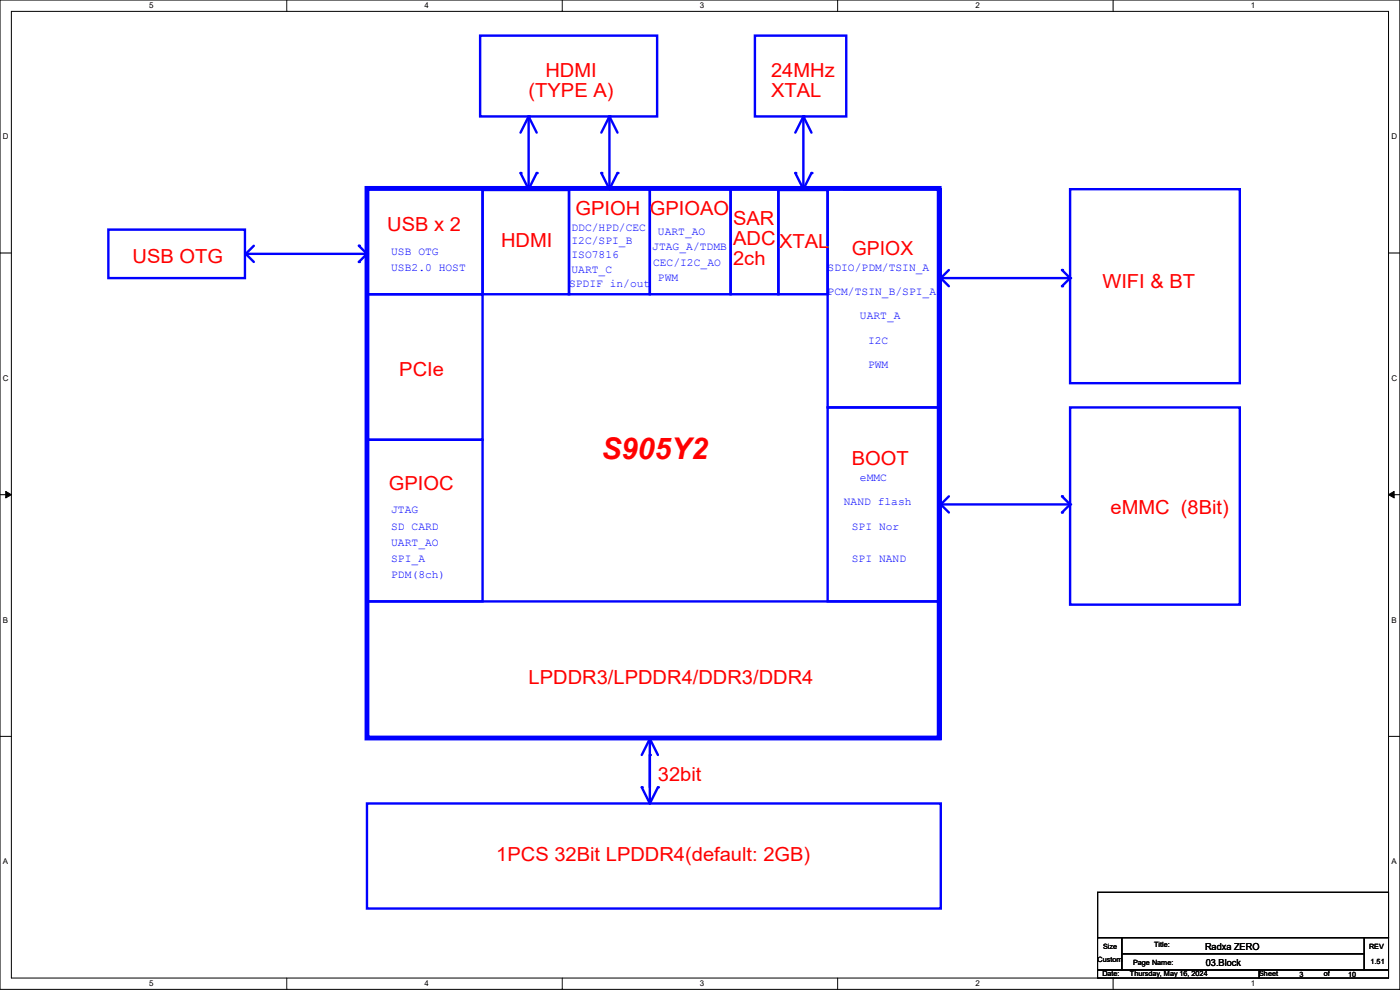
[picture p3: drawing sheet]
<svg xmlns="http://www.w3.org/2000/svg" width="594mm" height="420mm" viewBox="0 0 594 420" stroke-linecap="round" stroke-linejoin="round" font-family="sans-serif">
<path d="M0 0h593.9v419.7h-593.9zM4.8 4.8h584.3v410.1h-584.3z" fill="none" stroke="#000" stroke-width=".42"/>
<g fill="#fff">
<path d="M63.2 .5h1.9v3.8h-1.9z"/>
<path d="M63.2 415.5h1.9v3.7h-1.9z"/>
</g>
<path d="M121.7 0v4.8M121.7 414.9v4.8" fill="none" stroke="#000" stroke-width=".42"/>
<g fill="#fff">
<path d="M180.1 .5h1.9v3.8h-1.9z"/>
<path d="M180.1 415.5h1.9v3.7h-1.9z"/>
</g>
<path d="M238.5 0v4.8M238.5 414.9v4.8" fill="none" stroke="#000" stroke-width=".42"/>
<g fill="#fff">
<path d="M297 .5h1.9v3.8h-1.9z"/>
<path d="M297 415.5h1.9v3.7h-1.9z"/>
</g>
<path d="M355.4 0v4.8M355.4 414.9v4.8" fill="none" stroke="#000" stroke-width=".42"/>
<g fill="#fff">
<path d="M413.8 .5h1.9v3.8h-1.9z"/>
<path d="M413.8 415.5h1.9v3.7h-1.9z"/>
</g>
<path d="M472.3 0v4.8M472.3 414.9v4.8" fill="none" stroke="#000" stroke-width=".42"/>
<g fill="#fff">
<path d="M530.7 .5h1.9v3.8h-1.9z"/>
<path d="M530.7 415.5h1.9v3.7h-1.9z"/>
<path d="M1.2 56.1h2.5v3.7h-2.5z"/>
<path d="M590.3 56.1h2.5v3.7h-2.5z"/>
<path d="M1.2 158.6h2.5v3.7h-2.5z"/>
<path d="M590.3 158.6h2.5v3.7h-2.5z"/>
</g>
<path d="M0 107.3h4.8M589.1 107.3h4.8" fill="none" stroke="#000" stroke-width=".42"/>
<g fill="#fff">
<path d="M1.2 261.1h2.3v3.8h-2.3z"/>
<path d="M590.3 261.1h2.3v3.8h-2.3z"/>
</g>
<path d="M0 209.9h4.8M589.1 209.9h4.8" fill="none" stroke="#000" stroke-width=".42"/>
<path d="M2.4 208.5l2.4 1.4-2.4 1.3zM589.1 209.9l2.4-1.4v2.7z" fill="#000" stroke="#000" stroke-width=".42"/>
<g fill="#fff">
<path d="M1.2 363.6h2.3v3.8h-2.3z"/>
<path d="M590.3 363.6h2.3v3.8h-2.3z"/>
</g>
<path d="M0 312.4h4.8M589.1 312.4h4.8" fill="none" stroke="#000" stroke-width=".42"/>
<path d="M330.2 80.6h21v44.2h-21zM155.7 186.6h49v68.5h-49zM155.7 255.1h243.5v58.3h-243.5zM275.7 313.4l-3.4 6.9" fill="none" stroke="#00f" stroke-width="1"/>
<circle cx="275.7" cy="313.4" r=".51" fill="#00f"/>
<path d="M275.7 313.4l3.4 6.9" fill="none" stroke="#00f" stroke-width="1"/>
<circle cx="275.7" cy="313.4" r=".51" fill="#00f"/>
<path d="M279.1 334l-3.4 6.9" fill="none" stroke="#00f" stroke-width="1"/>
<circle cx="279.1" cy="334" r=".51" fill="#00f"/>
<path d="M272.3 334l3.4 6.9" fill="none" stroke="#00f" stroke-width="1"/>
<circle cx="272.3" cy="334" r=".51" fill="#00f"/>
<path d="M275.7 320.3v20.6" fill="none" stroke="#00f" stroke-width="1"/>
<circle cx="275.7" cy="320.3" r=".51" fill="#00f"/>
<path d="M358 80.3h6.9" fill="none" stroke="#00f" stroke-width="1"/>
<circle cx="358" cy="80.3" r=".51" fill="#00f"/>
<path d="M155.7 79.9h242.8v233.2h-242.8z" fill="none" stroke="#00f" stroke-width="2.1"/>
<path d="M320.3 15.1h38.8v34.3h-38.8zM46 97.4h57.9v20.6h-57.9zM310 80.3h20.2v44.5h-20.2zM454 80.3h72v82.3h-72zM454 172.8h72v83.7h-72zM275.7 313.4v20.6M155.7 340.9h243.5v44.5h-243.5z" fill="none" stroke="#00f" stroke-width="1"/>
<circle cx="275.7" cy="313.4" r=".51" fill="#00f"/>
<path d="M203.7 15.1h75.1v34.3h-75.1zM340.9 49.4l-3.5 6.9" fill="none" stroke="#00f" stroke-width="1"/>
<circle cx="340.9" cy="49.4" r=".51" fill="#00f"/>
<path d="M340.9 49.4l3.4 6.9" fill="none" stroke="#00f" stroke-width="1"/>
<circle cx="340.9" cy="49.4" r=".51" fill="#00f"/>
<path d="M344.3 73.4l-3.4 6.9" fill="none" stroke="#00f" stroke-width="1"/>
<circle cx="344.3" cy="73.4" r=".51" fill="#00f"/>
<path d="M337.4 73.4l3.5 6.9" fill="none" stroke="#00f" stroke-width="1"/>
<circle cx="337.4" cy="73.4" r=".51" fill="#00f"/>
<path d="M340.9 49.4v30.9" fill="none" stroke="#00f" stroke-width="1"/>
<circle cx="340.9" cy="49.4" r=".51" fill="#00f"/>
<path d="M399.2 214h54.8" fill="none" stroke="#00f" stroke-width="1"/>
<circle cx="454" cy="214" r=".51" fill="#00f"/>
<path d="M450.6 210.6l3.4 3.4" fill="none" stroke="#00f" stroke-width="1"/>
<circle cx="450.6" cy="210.6" r=".51" fill="#00f"/>
<path d="M402.6 210.6l-3.4 3.4" fill="none" stroke="#00f" stroke-width="1"/>
<circle cx="399.2" cy="214" r=".51" fill="#00f"/>
<path d="M399.2 214l3.4 3.4" fill="none" stroke="#00f" stroke-width="1"/>
<circle cx="399.2" cy="214" r=".51" fill="#00f"/>
<path d="M454 214l-3.4 3.4" fill="none" stroke="#00f" stroke-width="1"/>
<circle cx="450.6" cy="217.4" r=".51" fill="#00f"/>
<path d="M224.3 49.4l-3.4 6.9M155.7 80.3h49v44.5h-49zM204.7 80.6h36.7v44.2h-36.7zM241.4 80.3h34.3v44.5h-34.3zM275.7 80.3h34.3v44.5h-34.3zM351.2 80.3h48v92.5h-48zM155.7 124.8h49v61.8h-49zM351.2 172.8h48v82.3h-48z" fill="none" stroke="#00f" stroke-width="1"/>
<circle cx="224.3" cy="49.4" r=".51" fill="#00f"/>
<path d="M224.3 49.4l3.4 6.9" fill="none" stroke="#00f" stroke-width="1"/>
<circle cx="224.3" cy="49.4" r=".51" fill="#00f"/>
<path d="M227.7 73.4l-3.4 6.9" fill="none" stroke="#00f" stroke-width="1"/>
<circle cx="227.7" cy="73.4" r=".51" fill="#00f"/>
<path d="M220.9 73.4l3.4 6.9" fill="none" stroke="#00f" stroke-width="1"/>
<circle cx="220.9" cy="73.4" r=".51" fill="#00f"/>
<path d="M224.3 49.4v30.9" fill="none" stroke="#00f" stroke-width="1"/>
<circle cx="224.3" cy="49.4" r=".51" fill="#00f"/>
<path d="M258.6 49.4l-3.5 6.9" fill="none" stroke="#00f" stroke-width="1"/>
<circle cx="258.6" cy="49.4" r=".51" fill="#00f"/>
<path d="M258.6 49.4l3.4 6.9" fill="none" stroke="#00f" stroke-width="1"/>
<circle cx="258.6" cy="49.4" r=".51" fill="#00f"/>
<path d="M262 73.4l-3.4 6.9" fill="none" stroke="#00f" stroke-width="1"/>
<circle cx="262" cy="73.4" r=".51" fill="#00f"/>
<path d="M255.1 73.4l3.5 6.9" fill="none" stroke="#00f" stroke-width="1"/>
<circle cx="255.1" cy="73.4" r=".51" fill="#00f"/>
<path d="M258.6 49.4v30.9" fill="none" stroke="#00f" stroke-width="1"/>
<circle cx="258.6" cy="49.4" r=".51" fill="#00f"/>
<path d="M104.3 107.7h51.4" fill="none" stroke="#00f" stroke-width="1"/>
<circle cx="155.7" cy="107.7" r=".51" fill="#00f"/>
<path d="M152.3 104.3l3.4 3.4" fill="none" stroke="#00f" stroke-width="1"/>
<circle cx="152.3" cy="104.3" r=".51" fill="#00f"/>
<path d="M107.7 104.3l-3.4 3.4" fill="none" stroke="#00f" stroke-width="1"/>
<circle cx="104.3" cy="107.7" r=".51" fill="#00f"/>
<path d="M104.3 107.7l3.4 3.4" fill="none" stroke="#00f" stroke-width="1"/>
<circle cx="104.3" cy="107.7" r=".51" fill="#00f"/>
<path d="M155.7 107.7l-3.4 3.4" fill="none" stroke="#00f" stroke-width="1"/>
<circle cx="152.3" cy="111.1" r=".51" fill="#00f"/>
<path d="M399.2 118h54.8" fill="none" stroke="#00f" stroke-width="1"/>
<circle cx="454" cy="118" r=".51" fill="#00f"/>
<path d="M450.6 114.6l3.4 3.4" fill="none" stroke="#00f" stroke-width="1"/>
<circle cx="450.6" cy="114.6" r=".51" fill="#00f"/>
<path d="M402.6 114.6l-3.4 3.4" fill="none" stroke="#00f" stroke-width="1"/>
<circle cx="399.2" cy="118" r=".51" fill="#00f"/>
<path d="M399.2 118l3.4 3.4" fill="none" stroke="#00f" stroke-width="1"/>
<circle cx="399.2" cy="118" r=".51" fill="#00f"/>
<path d="M454 118l-3.4 3.4" fill="none" stroke="#00f" stroke-width="1"/>
<circle cx="450.6" cy="121.4" r=".51" fill="#00f"/>
<path d="M465.7 378.6h123.4v19.2h-123.4zM465.7 397.8h10.3v13.7h-10.3zM476 397.8h102.8v6.8h-102.8zM578.8 397.8h10.3v13.7h-10.3zM465.7 411.5h68.6v3.4h-68.6zM476 404.6h102.8v6.9h-102.8zM534.3 411.5h54.8v3.4h-54.8z" fill="none" stroke="#000" stroke-width=".42"/>
<text font-size="12.7" fill="#f00" x="255.1" y="194.6">S905Y2</text>
<g font-size="8.2" fill="#f00">
<text x="231.4" y="32.8">HDMI</text>
<text x="327.1" y="32.8">24MHz</text>
<text x="224.3" y="41.3">(TYPE A)</text>
<text x="327.1" y="41.3">XTAL</text>
<text x="244.2" y="91.1">GPIOH GPIOAO</text>
<text x="311" y="95.6">SAR</text>
<text x="164.3" y="98">USB x 2</text>
<text x="212.6" y="104.8">HDMI</text>
<text x="311" y="104.1">ADC</text>
<text x="330.6" y="105.2">XTAL</text>
<text x="56.3" y="111.7">USB OTG</text>
<text x="311" y="112.6">2ch</text>
<text x="361.4" y="108.3">GPIOX</text>
<text x="467.7" y="122">WIFI &amp; BT</text>
<text x="169.4" y="159.7">PCIe</text>
<text x="361.4" y="197.4">BOOT</text>
<text x="164.9" y="207.7">GPIOC</text>
<text x="471.2" y="218">eMMC (8Bit)</text>
<text x="224.3" y="290">LPDDR3/LPDDR4/DDR3/DDR4</text>
<text x="279.1" y="331.2">32bit</text>
<text x="210.6" y="365.4">1PCS 32Bit LPDDR4(default: 2GB)</text>
</g>
<g font-size="4.8" fill="#00f">
<text x="242.5" y="97.8">DDC/HPD/CEC</text>
<text x="279.2" y="99.9">UART_AO</text>
<text x="242.5" y="103.6">I2C/SPI_B</text>
<text x="276.8" y="106">JTAG_A/TDMB</text>
<text x="166" y="108.1">USB OTG</text>
<text x="242.5" y="109.5">ISO7816</text>
<text x="277.1" y="112.9">CEC/I2C_AO</text>
<text x="166" y="115">USB2.0 HOST</text>
<text x="242.5" y="115.6">UART_C</text>
<text x="279.2" y="119.4">PWM</text>
<text x="351.2" y="115">SDIO/PDM/TSIN_A</text>
<text x="241.4" y="121.8">SPDIF in/out</text>
<text x="351.2" y="125.2">PCM/TSIN_B/SPI_A</text>
<text x="364.9" y="135.5">UART_A</text>
<text x="368.3" y="145.8">I2C</text>
<text x="368.3" y="156.1">PWM</text>
<text x="364.9" y="204.1">eMMC</text>
<text x="358" y="214.4">NAND flash</text>
<text x="166" y="217.8">JTAG</text>
<text x="166" y="224.7">SD CARD</text>
<text x="361.4" y="224.7">SPI Nor</text>
<text x="166" y="231.5">UART_AO</text>
<text x="166" y="238.4">SPI_A</text>
<text x="361.4" y="238.4">SPI NAND</text>
<text x="166" y="245.3">PDM(8ch)</text>
</g>
<g font-size="4.1">
<text x="511.3" y="402.8">Radxa ZERO</text>
<text x="511.6" y="409.7">03.Block</text>
</g>
<g font-size="3.4">
<text x="63.2" y="3.6">5</text>
<text x="180.1" y="3.6">4</text>
<text x="297" y="3.6">3</text>
<text x="413.8" y="3.6">2</text>
<text x="530.7" y="3.6">1</text>
<text x="1.2" y="59.1">D</text>
<text x="590.4" y="59.1">D</text>
<text x="1.2" y="161.6">C</text>
<text x="590.4" y="161.6">C</text>
<text x="1.2" y="264.2">B</text>
<text x="590.4" y="264.2">B</text>
<text x="1.2" y="366.7">A</text>
<text x="590.4" y="366.7">A</text>
<text x="63.2" y="418.5">5</text>
<text x="180.1" y="418.5">4</text>
<text x="297" y="418.5">3</text>
<text x="413.8" y="418.5">2</text>
<text x="530.7" y="418.5">1</text>
</g>
<g font-size="3.1">
<text x="489.7" y="401.9">Title:</text>
<text x="468.1" y="402.6">Size</text>
<text x="580.9" y="402.6">REV</text>
<text x="465.7" y="408.1">Custom</text>
<text x="480.8" y="409.4">Page Name:</text>
<text x="581.5" y="409.1">1.51</text>
<text x="467.7" y="414.3">Date:</text>
<text x="479.4" y="414.3">Thursday, May 16, 2024</text>
<text x="534.2" y="414.3">Sheet</text>
<text x="551.4" y="414.6">3</text>
<text x="561.7" y="414.3">of</text>
<text x="572" y="414.6">10</text>
</g>
</svg>
